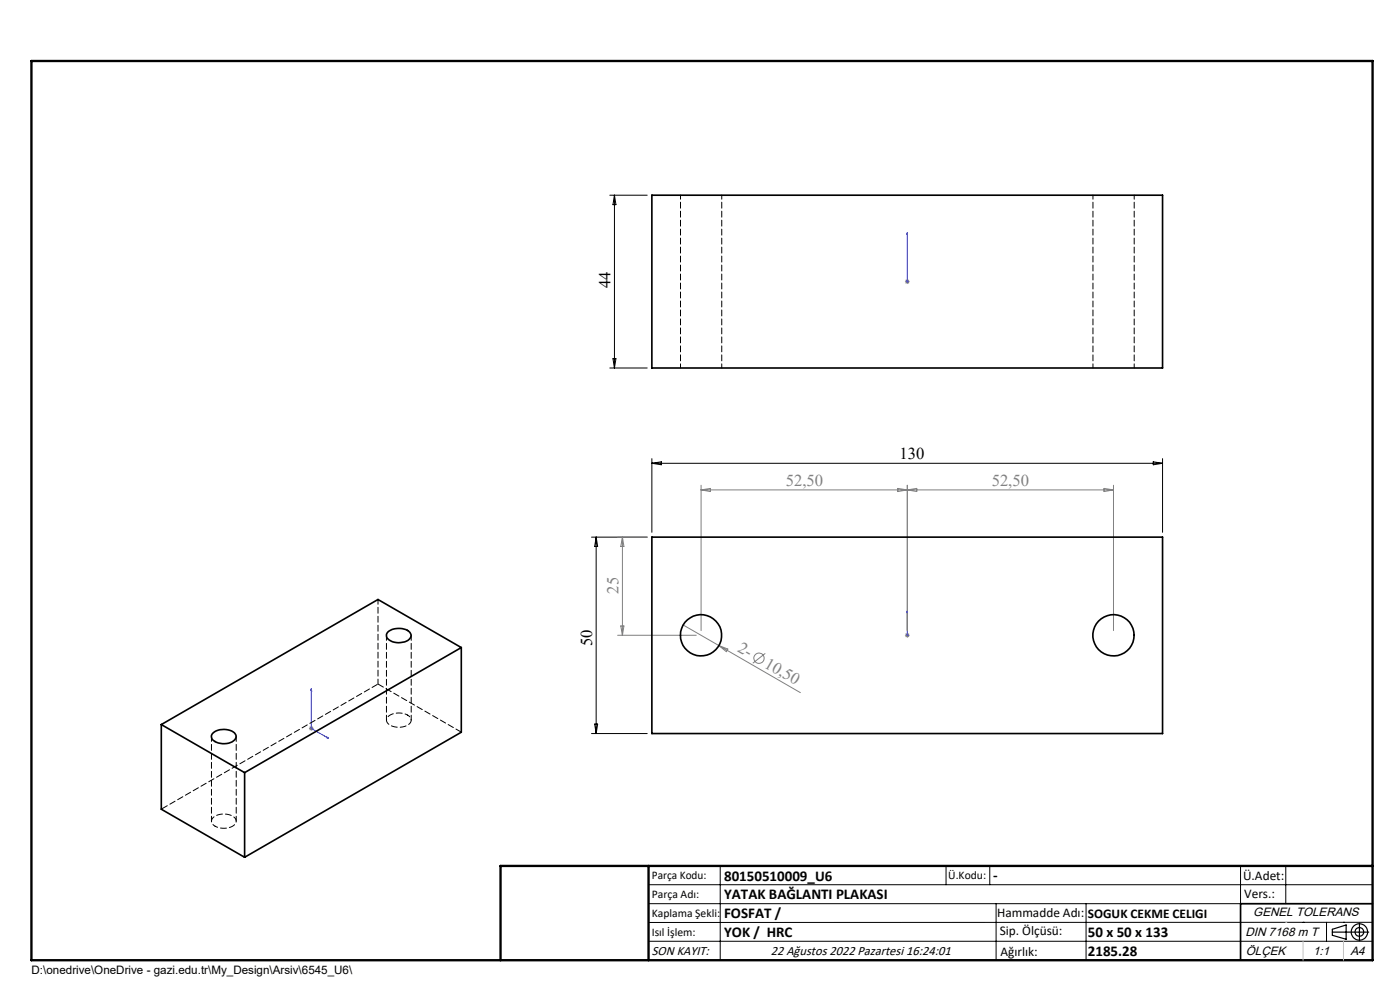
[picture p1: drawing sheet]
<svg xmlns="http://www.w3.org/2000/svg" width="297mm" height="210mm" viewBox="0 0 297 210" stroke-linecap="round" stroke-linejoin="round" font-family="sans-serif">
<g fill="none" stroke="#808080" stroke-width=".21">
<path d="M192 59.8h1M192.1 59.4l.7 .7M192.5 59.2v1M192.8 59.4l-.7 .7M131 113.9h6.3M132 113.9v20.9M132 113.9l.4 2h-.7zM148.7 103.9h87.5M148.7 102.9v30.9M148.7 103.9l2-.3v.7zM190.5 103.6l2 .3-2 .4zM192.5 102.9v30.9"/>
<path d="M192.5 103.9l2-.3v.7zM234.2 103.6l2 .3-2 .4zM236.2 102.9v30.9M131 134.8h16.7M131.7 132.8h.7l-.4 2zM144.9 132.6l24.9 14.3M152.5 136.9l1.9 .8-.3 .5zM162.3 138.6l-2.6 2.1M192 134.8h1M192.1 134.4l.7 .7M192.5 134.3v1M192.8 134.4l-.7 .7"/>
<path d="M65.5 154.5h1M65.7 154.2l.7 .7M66 154v1M66.4 154.2l-.7 .7"/>
<circle cx="161" cy="139.6" r="1.1"/>
</g>
<g fill="none" stroke="#000" stroke-width=".25">
<path d="M282.6 197.7h7.8M282.6 197.1l3-.9v3l-3-.8zM288.4 195.8v3.8M106.2 203.7h185"/>
<circle cx="288.4" cy="197.7" r="1.74"/>
<circle cx="288.4" cy="197.7" r=".93"/>
</g>
<path d="M192.5 59.6v.3zM192.5 49.4v.5v-.5M192.5 59.8h.1M192.5 49.4v10.4M192.5 129.6v.5v-.5M192.5 134.6v.3zM192.5 134.8h.1M192.5 129.6v5.2M66 146v8.5l3.7 2.1M66 146l.1 .5-.2-.1zM69.3 156.3l.4 .3-.4-.1z" fill="none" stroke="#00f" stroke-width=".21"/>
<g fill="none" stroke="#000" stroke-width=".21">
<path d="M129.4 41.4h7.9M130.4 41.4v36.7M130.4 41.4l.3 2h-.7zM129.4 78.1h7.9M130 76.1h.7l-.3 2zM138.3 97.3v15.6M138.3 98.3h108.3M138.3 98.3l2-.3v.6zM244.7 98l1.9 .3-1.9 .3zM246.6 97.3v15.6M125.5 113.9h11.8M126.5 113.9v41.7"/>
<path d="M126.5 113.9l.3 2h-.6zM125.5 155.6h11.8M126.2 153.6h.6l-.3 2zM137.6 187.7h153.6M137.6 191.7h153.6M137.6 199.7h153.6M152.8 183.7v20M200.7 183.7v4M210 183.7v4M211.3 191.7v12M230.4 191.7v12M263.2 183.7v20"/>
<path d="M272.8 183.7v8M276.4 195.6h.1M281.4 195.6v4.1M285 195.6h.1M291.2 195.6l-153.6 .1"/>
</g>
<path d="M291.2 191.7h-28v12" fill="none" stroke="#000" stroke-width=".35"/>
<path d="M6.7 12.9h284.5v190.8h-284.5zM137.6 183.7v20M291.2 183.7h-185v20" fill="none" stroke="#000" stroke-width=".5"/>
<path d="M276.4 199.7v4M285 199.7v4" fill="none" stroke="#c0c0c0" stroke-width=".21"/>
<path d="M272.8 195.6h.1" fill="none" stroke="#c0c0c0" stroke-width=".25"/>
<g fill="#00f">
<path d="M192.5 59.6v.3zM192.5 49.4v.5z"/>
<path d="M192.5 129.6v.5zM192.5 134.6v.3z"/>
<path d="M69.3 156.3l.4 .3-.4-.1zM66 146l.1 .5-.2-.1z"/>
</g>
<g fill="none" stroke="#000" stroke-width=".35">
<path d="M138.3 41.4h108.3v36.7h-108.3zM138.3 113.9h108.3v41.7h-108.3zM82.3 134.1a3.8 3.8 0 0 1 4.7 .1 1.19 1.19 0 0 1-.8 1.8 3.4 3.4 0 0 1-4.2-.9v-.5zM97.9 137.4v17.9l-46 26.5M97.9 137.4l-46 26.5M97.9 137.4l-17.7-10.2-46 26.5M34.2 153.7l17.7 10.2M34.2 153.7v18l17.7 10.1M45 155.6a3.6 3.6 0 0 1 4.9 .1 1.27 1.27 0 0 1-1 1.8 3.6 3.6 0 0 1-4-.8 .91 .91 0 0 1 .1-1.1zM51.9 163.9v17.9"/>
<circle cx="148.7" cy="134.8" r="4.4"/>
<circle cx="236.2" cy="134.8" r="4.4"/>
</g>
<path d="M144.4 41.4v36.7M231.9 41.4v36.7M153.1 78.1v-36.7M240.6 78.1v-36.7" fill="none" stroke="#000" stroke-width=".21" stroke-dasharray="1.3 .6" stroke-dashoffset=".4"/>
<path d="M86.5 151.7a3.6 3.6 0 0 0-4.4 .6 1.32 1.32 0 0 0 1.2 1.8 3.4 3.4 0 0 0 3.9-1l-.1-.8-.6-.6M45.6 175.3a3.6 3.6 0 0 0 4.4-.6 1.32 1.32 0 0 0-1.2-1.8 3.4 3.4 0 0 0-3.9 .9l.1 .8 .6 .7" fill="none" stroke="#000" stroke-width=".21" stroke-dasharray="1.3 .6" stroke-dashoffset=".7"/>
<path d="M34.2 171.6l46-26.5" fill="none" stroke="#000" stroke-width=".21" stroke-dasharray="1.3 .6" stroke-dashoffset="-.2"/>
<path d="M80.2 127.1v18M82 134.8v18M44.9 156.2v18M87.2 152.8v-18M50.1 174.2v-18" fill="none" stroke="#000" stroke-width=".21" stroke-dasharray="1.3 .6" stroke-dashoffset=".2"/>
<path d="M80.2 145.1l17.7 10.2" fill="none" stroke="#000" stroke-width=".21" stroke-dasharray="1.3 .6"/>
<g font-size="3.5">
<text x="129.5" y="61.1" transform="rotate(-90 129.5 61.1)">44</text>
<text x="190.9" y="97.4">130</text>
<text x="125.7" y="137.1" transform="rotate(-90 125.7 137.1)">50</text>
</g>
<g font-size="3.5" fill="#808080">
<text x="166.7" y="103.1">52,50</text>
<text x="210.4" y="103.1">52,50</text>
<text x="131.2" y="125.9" transform="rotate(-90 131.2 125.9)">25</text>
<text x="156.3" y="138.2" transform="rotate(30 156.3 138.2)">2-</text>
<text x="162" y="141.5" transform="rotate(30 162 141.5)">10,50</text>
</g>
<g font-size="3.2">
<text x="153.6" y="186.8">80150510009_U6</text>
<text x="153.6" y="190.8">YATAK BAĞLANTI PLAKASI</text>
<text x="210.7" y="186.6">-</text>
<text x="153.6" y="194.8">FOSFAT /</text>
<text x="153.6" y="198.8">YOK / HRC</text>
<text x="230.8" y="198.7">50 x 50 x 133</text>
<text x="230.8" y="202.8">2185.28</text>
</g>
<g font-size="2.8">
<text x="263.7" y="186.7">Ü.Adet:</text>
<text x="263.9" y="190.5">Vers.:</text>
<text x="211.5" y="194.5">Hammadde Adı:</text>
<text x="230.8" y="194.7">SOGUK CEKME CELIGI</text>
<text x="138.3" y="202.6">SON KAYIT:</text>
<text x="163.6" y="202.6">22 Ağustos 2022 Pazartesi 16:24:01</text>
<text x="212.1" y="198.4">Sip. Ölçüsü:</text>
<text x="212.2" y="202.7">Ağırlık:</text>
</g>
<g font-size="2.6">
<text x="265.9" y="194.4">GENEL TOLERANS</text>
<text x="264.2" y="198.5">DIN 7168 m T</text>
<text x="264.3" y="202.6">ÖLÇEK</text>
<text x="278.5" y="202.6">1:1</text>
<text x="286.5" y="202.6">A4</text>
</g>
<g font-size="2.5">
<text x="138.3" y="186.4">Parça Kodu:</text>
<text x="138.3" y="190.5">Parça Adı:</text>
<text x="201.2" y="186.5">Ü.Kodu:</text>
<text x="138.3" y="194.5">Kaplama Şekli:</text>
<text x="138.3" y="198.6">Isıl İşlem:</text>
<text x="6.7" y="206.7">D:\onedrive\OneDrive - gazi.edu.tr\My_Design\Arsiv\6545_U6\</text>
</g>
</svg>
